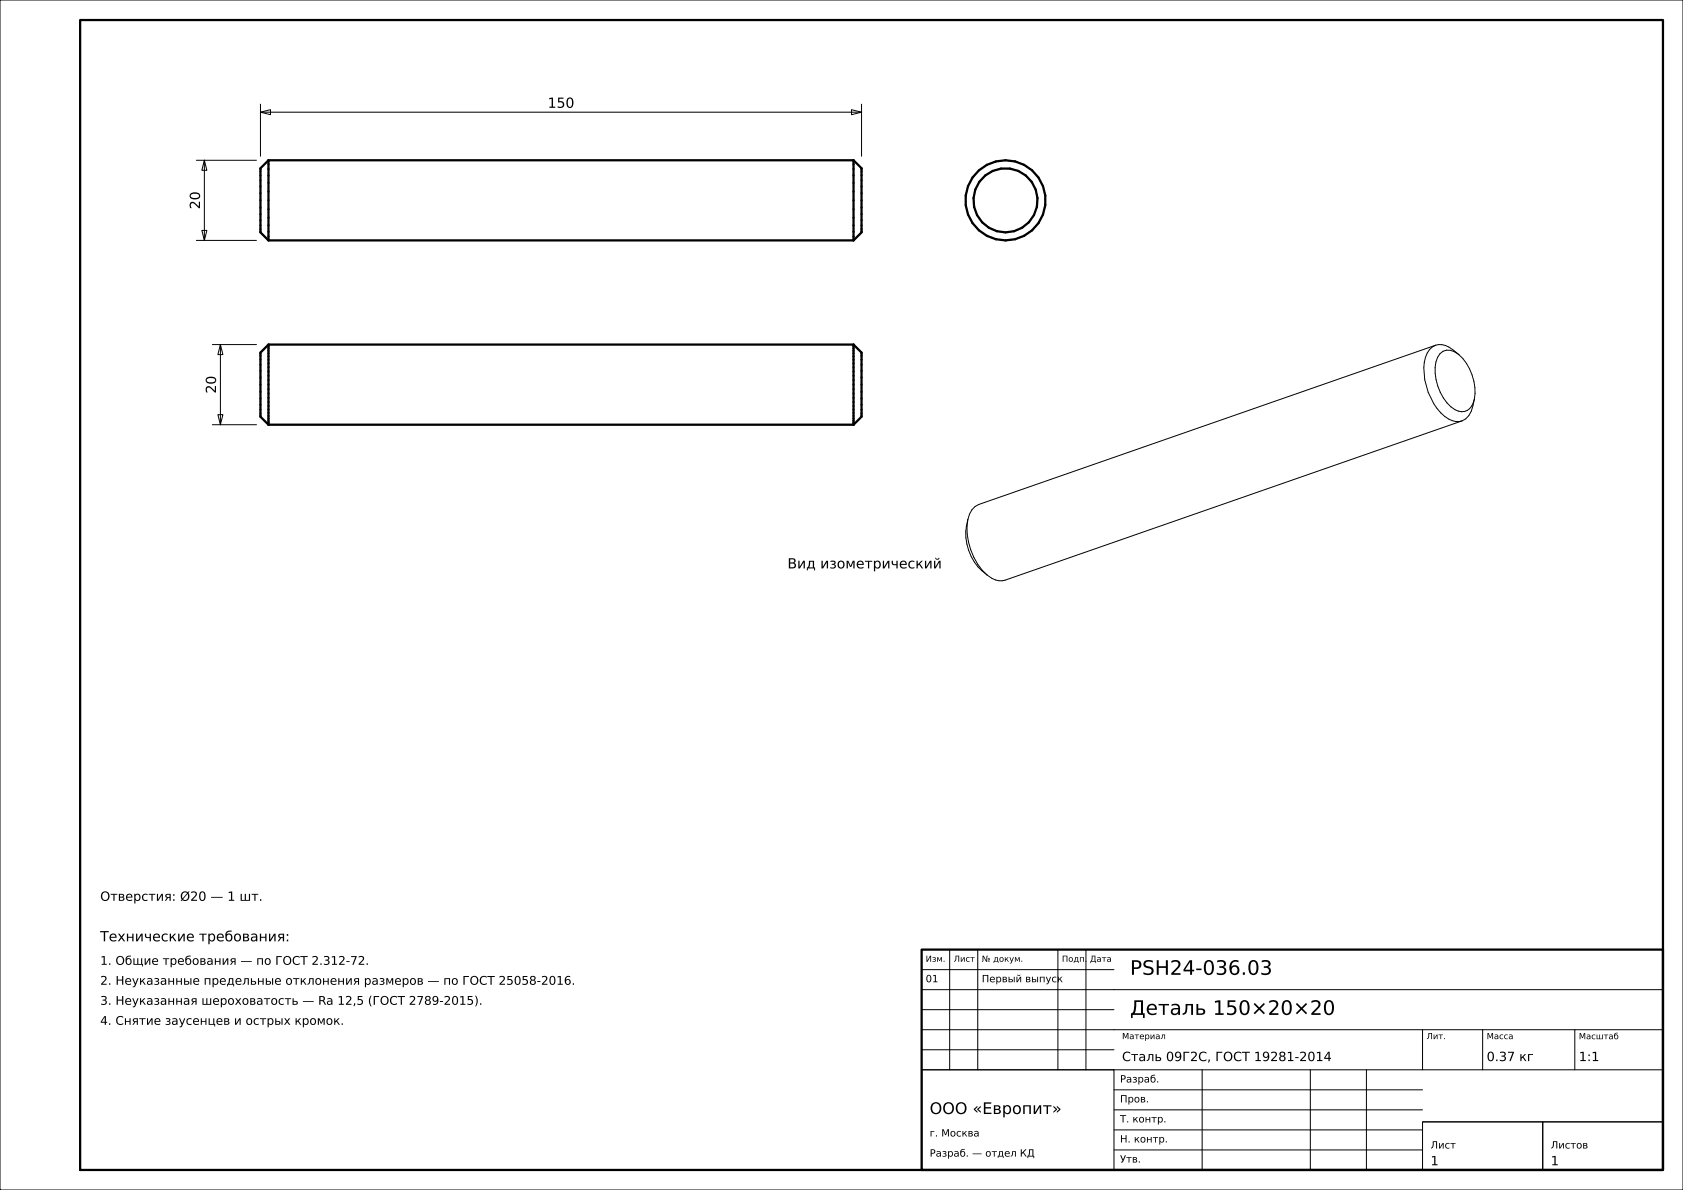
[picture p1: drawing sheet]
<svg xmlns="http://www.w3.org/2000/svg" width="420mm" height="297mm" viewBox="0 0 420 297" stroke-linecap="round" stroke-linejoin="round" font-family="sans-serif">
<g fill="none" stroke="#000" stroke-width=".25">
<path d="M0 0h420v297h-420zM49 40h15M51 40l.6 2.5h-1.2zM51 40v20M65 28l2.5-.6v1.2zM65 26v13M65 28h150M212.5 27.4l2.5 .6-2.5 .6zM215 26v13M49 60h15M50.4 57.5h1.2l-.6 2.5zM53 86h11"/>
<path d="M55 86l.6 2.5h-1.2zM55 86v20M358.3 86.2a5.7 5.7 0 0 0-3 5.6 14.8 14.8 0 0 0 6.3 12.8 4 4 0 0 0 3.2 .5M358.3 86.2a4.5 4.5 0 0 1 4.5 1.2l1.3 1.1M358.3 86.2l-114 39.7a4.7 4.7 0 0 0-2.8 3.8M364.1 88.5a3.3 3.3 0 0 0-4.7-.2 8.7 8.7 0 0 0-.6 8 9.5 9.5 0 0 0 5.1 6.3 2.91 2.91 0 0 0 3.8-2.1l.2-.9M364.1 88.5a12.7 12.7 0 0 1 3.8 11.1M367.9 99.6a7.3 7.3 0 0 1-2.1 4.9l-1 .6M53 106h11M54.4 103.5h1.2l-.6 2.5zM364.8 105.1l-114 39.7a4.5 4.5 0 0 1-4.4-1.3M241.5 129.7a15.8 15.8 0 0 0 4.9 13.8"/>
<path d="M241.5 129.7a12.7 12.7 0 0 0 4.9 13.8M237 237v30M244 237v30M264 237v30M271 237v30M230 257h185M230 252h48M230 247h185M230 242h48M355 257v10M370 257v10M393 257v10"/>
<path d="M230 267h48v25h-48zM230 267h185M230 262h48M278 277h77M278 272h77M300 267v25M327 267v25M341 267v25M278 287h77M278 282h77M355 280h30v12h-30zM355 280h60"/>
<path d="M385 280h30v12h-30z"/>
</g>
<g fill="none" stroke="#000" stroke-width=".56">
<path d="M20 5h395v287h-395zM67 40v20M67 40l-2 2v16l2 2M67 40h146M213 40v20M213 40l2 2v16l-2 2M67 60h146M67 86v20M67 86l-2 2v16l2 2M67 86h146M213 86v20M213 86l2 2v16l-2 2"/>
<path d="M67 106h146M230 237h185v55h-185z"/>
<circle cx="250.9" cy="50" r="10"/>
<circle cx="250.9" cy="50" r="8"/>
</g>
<g fill="none" stroke="#000" stroke-width=".25" stroke-dasharray=".7 .5" stroke-linecap="butt">
<path d="M213 40v.3M250.9 40l-2.4 .3M65 42v.2M65 42.2v.6M65 42.8v.9M65 43.7v1.3M65 45v1.5M65 46.5v1.7M65 48.2v1.8M65 50v1.8M65 51.8v1.7M65 53.5v1.5"/>
<path d="M65 55v1.3M65 56.3v.9M65 57.2v.6M65 57.8v.2M67 60v-.3M67 59.7v-.7M67 59v-1.2M67 57.8v-1.6M67 56.2v-1.9M67 54.3v-2.1M67 52.2v-2.2M67 50v-2.2"/>
<path d="M67 47.8v-2.1M67 45.7v-1.9M67 43.8v-1.6M67 42.2v-1.2M67 41v-.7M67 40.3v-.3M213 40.3v.7M213 41v1.2M213 42.2v1.6M213 43.8v1.9M213 45.7v2.1M213 47.8v2.2"/>
<path d="M213 50v2.2M213 52.2v2.1M213 54.3v1.9M213 56.2v1.6M213 57.8v1.2M213 59v.7M213 59.7v.3M215 58v-.2M215 57.8v-.6M215 57.2v-.9M215 56.3v-1.3M215 55v-1.5"/>
<path d="M215 53.5v-1.7M215 51.8v-1.8M215 50v-1.8M215 48.2v-1.7M215 46.5v-1.5M215 45v-1.3M215 43.7v-.9M215 42.8v-.6M215 42.2v-.2M241 48.8v2.4M241 51.2l.6 2.3M241.6 46.5l-.6 2.3"/>
<path d="M241.6 53.5l1.1 2.2M242.7 44.3l-1.1 2.2M242.7 55.7l1.6 1.8M242.9 49.5l.5-2.2M243.1 51.6l-.2-2.1M243.4 47.3l1-1.9M243.8 53.7l-.7-2.1M244.3 42.5l-1.6 1.8M244.3 57.5l2 1.4M244.4 45.4l1.5-1.6M245.1 55.5l-1.3-1.8M245.9 43.8l1.8-1.1"/>
<path d="M246.3 41.1l-2 1.4M246.3 58.9l2.2 .8M246.8 56.8l-1.7-1.3M247.7 42.7l2.1-.6M248.5 40.3l-2.2 .8M248.5 59.7l2.4 .3M248.8 57.7l-2-.9M249.8 42.1h2.2M250.9 60l2.4-.3M250.9 58l-2.1-.3M252 42.1l2.1 .6M253.1 57.7l-2.2 .3"/>
<path d="M253.3 59.7l2.3-.8M253.3 40.3l-2.4-.3M254.1 42.7l1.9 1.1M255.1 56.8l-2 .9M255.6 58.9l2-1.4M255.6 41.1l-2.3-.8M256 43.8l1.5 1.6M256.8 55.5l-1.7 1.3M257.5 45.4l1 1.9M257.6 57.5l1.6-1.8M257.6 42.5l-2-1.4M258 53.7l-1.2 1.8"/>
<path d="M258.5 47.3l.4 2.2M258.8 51.6l-.8 2.1M258.9 49.5l-.1 2.1M259.2 55.7l1.1-2.2M259.2 44.3l-1.6-1.8M260.3 53.5l.6-2.3M260.3 46.5l-1.1-2.2M260.9 51.2v-2.4M260.9 48.8l-.6-2.3M65 96v.9M65 96.9v.9M65 97.8v.8"/>
<path d="M65 98.6v.9M65 99.5v.8M65 88v.1M65 88.1v.1M65 88.2v.2M65 88.4v.4M65 88.8v.4M65 89.2v.5M65 89.7v.6M65 90.3v.7M65 91v.7M65 91.7v.8"/>
<path d="M65 92.5v.9M65 93.4v.8M65 94.2v.9M65 95.1v.9M67 96v-1.1M67 94.9v-1.1M67 93.8v-1.1M67 92.7v-1M67 91.7v-1M67 90.7v-.9M67 89.8v-.9M67 88.9v-.7"/>
<path d="M67 88.2v-.7M67 87.5v-.5M67 87v-.4M67 86.6v-.3M67 86.3v-.2M67 86.1v-.1M67 99.3v-1.1M67 98.2v-1.1M67 97.1v-1.1M213 96v1.1M213 97.1v1.1M213 98.2v1.1"/>
<path d="M213 99.3v1M213 86v.1M213 86.1v.2M213 86.3v.3M213 86.6v.4M213 87v.5M213 87.5v.7M213 88.2v.7M213 88.9v.9M213 89.8v.9M213 90.7v1M213 91.7v1"/>
<path d="M213 92.7v1.1M213 93.8v1.1M213 94.9v1.1M215 96v-.9M215 95.1v-.9M215 94.2v-.8M215 93.4v-.9M215 92.5v-.8M215 91.7v-.7M215 91v-.7M215 90.3v-.6M215 89.7v-.5"/>
<path d="M215 89.2v-.4M215 88.8v-.4M215 88.4v-.2M215 88.2v-.1M215 88.1v-.1M215 99.5v-.9M215 98.6v-.8M215 97.8v-.9M215 96.9v-.9M65 100.3v.7M65 101v.7M65 101.7v.6"/>
<path d="M65 102.3v.5M65 102.8v.4M65 103.2v.4M65 103.6v.2M65 103.8v.1M65 103.9v.1M67 106v-.1M67 105.9v-.2M67 105.7v-.3M67 105.4v-.4M67 105v-.5M67 104.5v-.7"/>
<path d="M67 103.8v-.7M67 103.1v-.9M67 102.2v-.9M67 101.3v-1M67 100.3v-1M213 100.3v1M213 101.3v.9M213 102.2v.9M213 103.1v.7M213 103.8v.7M213 104.5v.5M213 105v.4"/>
<path d="M213 105.4v.3M213 105.7v.2M213 105.9v.1M215 104v-.1M215 103.9v-.1M215 103.8v-.2M215 103.6v-.4M215 103.2v-.4M215 102.8v-.5M215 102.3v-.6M215 101.7v-.7M215 101v-.7"/>
<path d="M215 100.3v-.8"/>
</g>
<g font-size="5">
<text x="282" y="243.3">PSH24-036.03</text>
<text x="282" y="253.3">Деталь 150×20×20</text>
</g>
<text font-size="4" x="232" y="278">ООО «Европит»</text>
<g font-size="3.5">
<text x="136.7" y="26.9">150</text>
<text x="49.9" y="52.2" transform="rotate(-90 49.9 52.2)">20</text>
<text x="53.9" y="98.2" transform="rotate(-90 53.9 98.2)">20</text>
<text x="196.5" y="141.9">Вид изометрический</text>
<text x="25" y="234.9">Технические требования:</text>
</g>
<g font-size="3.2">
<text x="25" y="224.8">Отверстия: Ø20 — 1 шт.</text>
<text x="280" y="264.8">Сталь 09Г2С, ГОСТ 19281-2014</text>
<text x="371" y="264.8">0.37 кг</text>
<text x="394" y="264.8">1:1</text>
<text x="357" y="290.8">1</text>
<text x="387" y="290.8">1</text>
</g>
<g font-size="3">
<text x="25" y="240.8">1. Общие требования — по ГОСТ 2.312-72.</text>
<text x="25" y="245.8">2. Неуказанные предельные отклонения размеров — по ГОСТ 25058-2016.</text>
<text x="25" y="250.8">3. Неуказанная шероховатость — Ra 12,5 (ГОСТ 2789-2015).</text>
<text x="25" y="255.8">4. Снятие заусенцев и острых кромок.</text>
</g>
<g font-size="2.5">
<text x="231" y="245.1">01</text>
<text x="245" y="245.1">Первый выпуск</text>
<text x="279.5" y="270.2">Разраб.</text>
<text x="279.5" y="275.1">Пров.</text>
<text x="279.5" y="280.1">Т. контр.</text>
<text x="232" y="283.6">г. Москва</text>
<text x="279.5" y="285.1">Н. контр.</text>
<text x="357" y="286.6">Лист</text>
<text x="387" y="286.6">Листов</text>
<text x="232" y="288.7">Разраб. — отдел КД</text>
<text x="279.5" y="290.1">Утв.</text>
</g>
<g font-size="2.1">
<text x="231" y="240">Изм.</text>
<text x="238" y="240">Лист</text>
<text x="245" y="240">№ докум.</text>
<text x="265" y="240">Подп.</text>
<text x="272" y="240">Дата</text>
<text x="280" y="259.3">Материал</text>
<text x="356" y="259.3">Лит.</text>
<text x="371" y="259.3">Масса</text>
<text x="394" y="259.4">Масштаб</text>
</g>
</svg>
